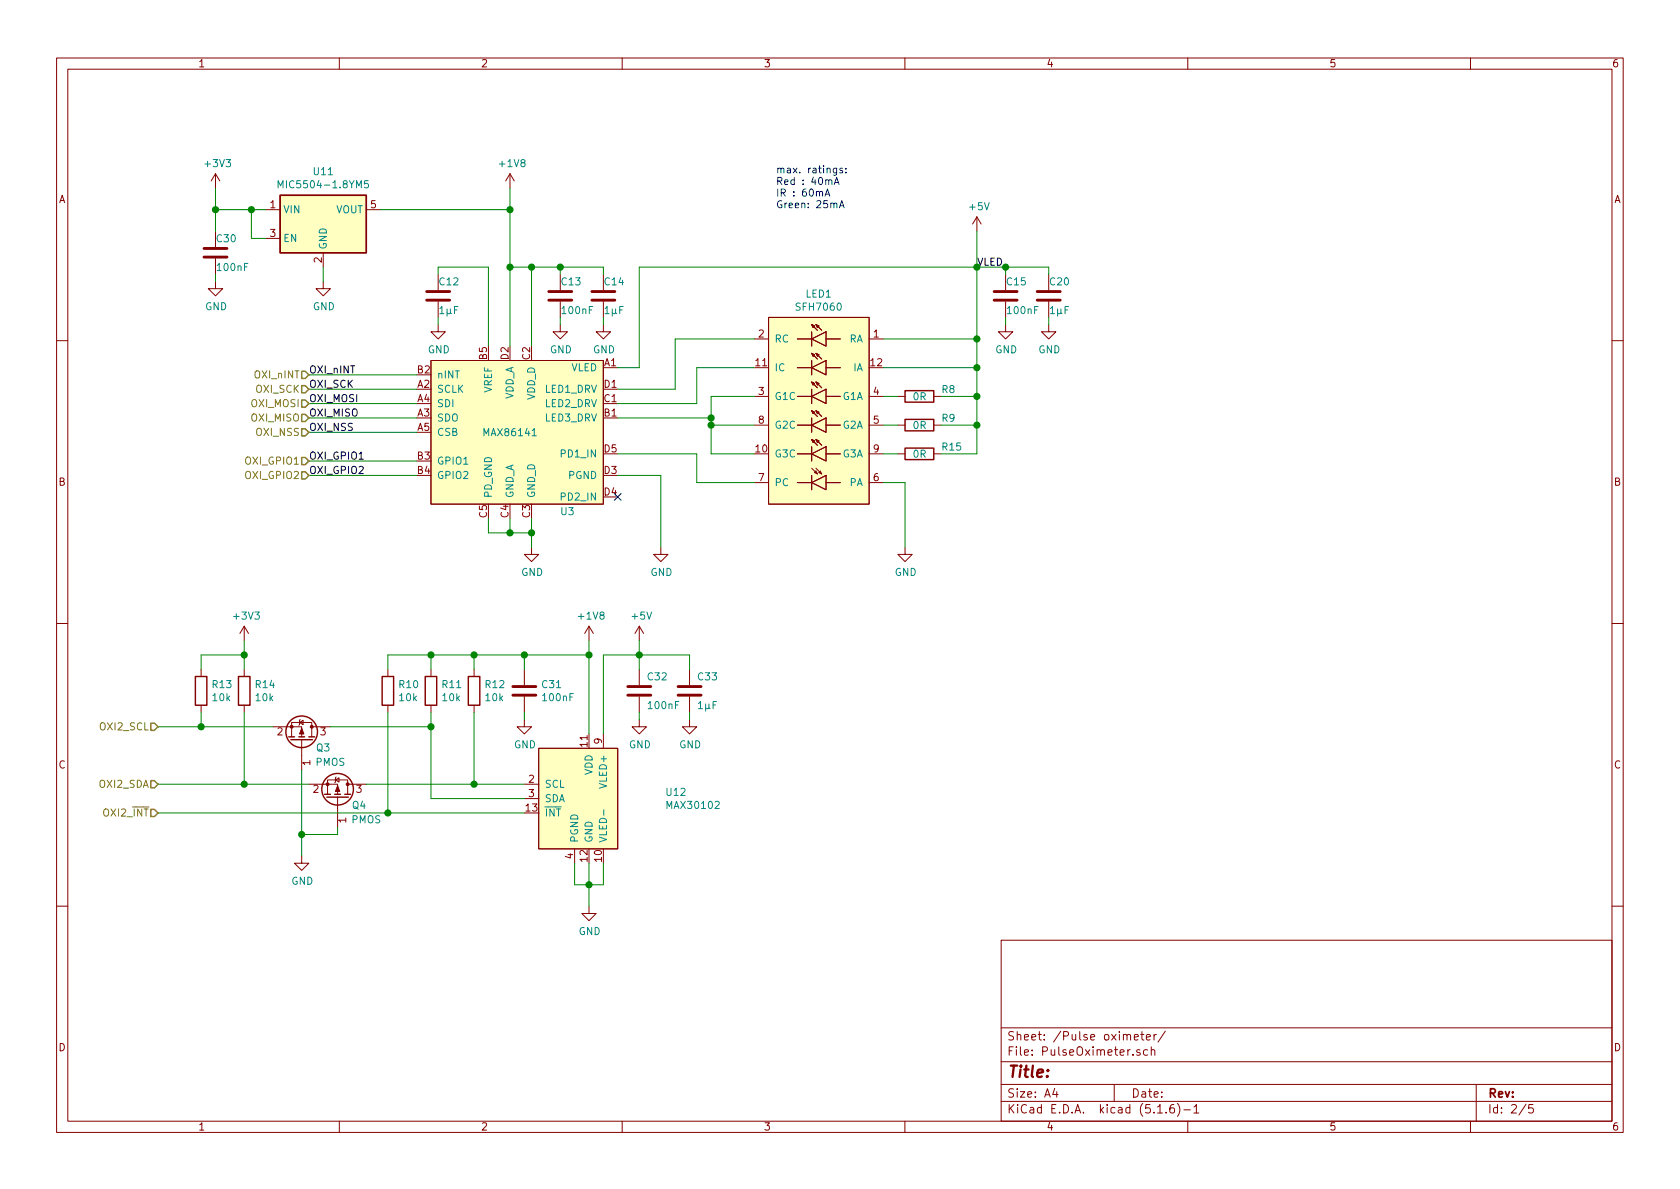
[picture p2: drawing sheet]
EESchema Schematic File Version 4
EELAYER 30 0
EELAYER END
$Descr A4 11693 8268
encoding utf-8
Sheet 2 5
Title ""
Date ""
Rev ""
Comp ""
Comment1 ""
Comment2 ""
Comment3 ""
Comment4 ""
$EndDescr
Wire Wire Line
	6300 3350 6150 3350
Wire Wire Line
	6150 2550 6800 2550
Wire Wire Line
	6800 2550 6800 2350
Wire Wire Line
	6150 2350 6800 2350
Connection ~ 6800 2350
Wire Wire Line
	4300 3300 4600 3300
Wire Wire Line
	6300 3800 6300 3350
Wire Wire Line
	4300 2550 4450 2550
Wire Wire Line
	4450 2550 4450 1850
Wire Wire Line
	4450 1850 6800 1850
$Comp
L power:GND #PWR?
U 1 1
P 3700 3800
AR Path="/60A97627" Ref="#PWR?"  Part="1" 
AR Path="/60A8B212/60A97627" Ref="#PWR0124"  Part="1" 
F 0 "#PWR0124" H 3700 3550 50  0001 C CNN
F 1 "GND" H 3705 3627 50  0000 C CNN
F 2 "" H 3700 3800 50  0001 C CNN
F 3 "" H 3700 3800 50  0001 C CNN
	1    3700 3800
	1    0    0    -1  
$EndComp
Wire Wire Line
	3400 3600 3400 3700
Wire Wire Line
	3400 3700 3550 3700
Wire Wire Line
	3700 3700 3700 3600
Wire Wire Line
	3550 3600 3550 3700
Connection ~ 3550 3700
Wire Wire Line
	3550 3700 3700 3700
Wire Wire Line
	3700 3800 3700 3700
Connection ~ 3700 3700
Wire Wire Line
	3700 1850 3550 1850
Wire Wire Line
	3550 1850 3550 2400
$Comp
L Device:C C?
U 1 1
P 3050 2050
AR Path="/60A97637" Ref="C?"  Part="1" 
AR Path="/60A8B212/60A97637" Ref="C12"  Part="1" 
F 0 "C12" H 3050 2150 50  0000 L CNN
F 1 "1µF" H 3050 1950 50  0000 L CNN
F 2 "Capacitor_SMD:C_0603_1608Metric" H 3088 1900 50  0001 C CNN
F 3 "~" H 3050 2050 50  0001 C CNN
	1    3050 2050
	1    0    0    -1  
$EndComp
Wire Wire Line
	3400 2400 3400 1850
Wire Wire Line
	3400 1850 3050 1850
Wire Wire Line
	3050 1850 3050 1900
$Comp
L power:GND #PWR?
U 1 1
P 3050 2250
AR Path="/60A97640" Ref="#PWR?"  Part="1" 
AR Path="/60A8B212/60A97640" Ref="#PWR0125"  Part="1" 
F 0 "#PWR0125" H 3050 2000 50  0001 C CNN
F 1 "GND" H 3055 2077 50  0000 C CNN
F 2 "" H 3050 2250 50  0001 C CNN
F 3 "" H 3050 2250 50  0001 C CNN
	1    3050 2250
	1    0    0    -1  
$EndComp
Wire Wire Line
	3050 2200 3050 2250
$Comp
L Device:C C?
U 1 1
P 3900 2050
AR Path="/60A97647" Ref="C?"  Part="1" 
AR Path="/60A8B212/60A97647" Ref="C13"  Part="1" 
F 0 "C13" H 3900 2150 50  0000 L CNN
F 1 "100nF" H 3900 1950 50  0000 L CNN
F 2 "Capacitor_SMD:C_0402_1005Metric" H 3938 1900 50  0001 C CNN
F 3 "~" H 3900 2050 50  0001 C CNN
	1    3900 2050
	1    0    0    -1  
$EndComp
$Comp
L power:GND #PWR?
U 1 1
P 3900 2250
AR Path="/60A9764D" Ref="#PWR?"  Part="1" 
AR Path="/60A8B212/60A9764D" Ref="#PWR0126"  Part="1" 
F 0 "#PWR0126" H 3900 2000 50  0001 C CNN
F 1 "GND" H 3905 2077 50  0000 C CNN
F 2 "" H 3900 2250 50  0001 C CNN
F 3 "" H 3900 2250 50  0001 C CNN
	1    3900 2250
	1    0    0    -1  
$EndComp
Wire Wire Line
	3900 2200 3900 2250
Wire Wire Line
	3700 1850 3700 2400
Wire Wire Line
	3700 1850 3900 1850
Connection ~ 3700 1850
Wire Wire Line
	3900 1900 3900 1850
$Comp
L power:GND #PWR?
U 1 1
P 4600 3800
AR Path="/60A9767A" Ref="#PWR?"  Part="1" 
AR Path="/60A8B212/60A9767A" Ref="#PWR0129"  Part="1" 
F 0 "#PWR0129" H 4600 3550 50  0001 C CNN
F 1 "GND" H 4605 3627 50  0000 C CNN
F 2 "" H 4600 3800 50  0001 C CNN
F 3 "" H 4600 3800 50  0001 C CNN
	1    4600 3800
	1    0    0    -1  
$EndComp
Wire Wire Line
	4600 3300 4600 3800
$Comp
L power:GND #PWR?
U 1 1
P 6300 3800
AR Path="/60A97681" Ref="#PWR?"  Part="1" 
AR Path="/60A8B212/60A97681" Ref="#PWR0130"  Part="1" 
F 0 "#PWR0130" H 6300 3550 50  0001 C CNN
F 1 "GND" H 6305 3627 50  0000 C CNN
F 2 "" H 6300 3800 50  0001 C CNN
F 3 "" H 6300 3800 50  0001 C CNN
	1    6300 3800
	1    0    0    -1  
$EndComp
Wire Wire Line
	2900 2600 2150 2600
Wire Wire Line
	2900 2700 2150 2700
Wire Wire Line
	2900 2800 2150 2800
Wire Wire Line
	2900 2900 2150 2900
Wire Wire Line
	2900 3000 2150 3000
Wire Wire Line
	2900 3200 2150 3200
Wire Wire Line
	2900 3300 2150 3300
Text Label 2150 2600 0    50   ~ 0
OXI_nINT
Text Label 2150 2700 0    50   ~ 0
OXI_SCK
Text Label 2150 2800 0    50   ~ 0
OXI_MOSI
Text Label 2150 2900 0    50   ~ 0
OXI_MISO
Text Label 2150 3000 0    50   ~ 0
OXI_NSS
Text Label 2150 3200 0    50   ~ 0
OXI_GPIO1
Text Label 2150 3300 0    50   ~ 0
OXI_GPIO2
Text HLabel 2150 2600 0    50   Input ~ 0
OXI_nINT
Text HLabel 2150 2700 0    50   Input ~ 0
OXI_SCK
Text HLabel 2150 2800 0    50   Input ~ 0
OXI_MOSI
Text HLabel 2150 2900 0    50   Input ~ 0
OXI_MISO
Text HLabel 2150 3200 0    50   Input ~ 0
OXI_GPIO1
Text HLabel 2150 3300 0    50   Input ~ 0
OXI_GPIO2
Text HLabel 2150 3000 0    50   Input ~ 0
OXI_NSS
$Comp
L CustomSymbols---------------------:MAX86141 U3
U 1 1
P 3550 3000
F 0 "U3" H 3950 2450 50  0000 C CNN
F 1 "MAX86141" H 3550 3000 50  0000 C CNN
F 2 "CustomFootprints:WLCSP-20_1.994x1.609mm_Layout5x4_P0.4mm_Modell" H 3250 2700 50  0001 C CNN
F 3 "" H 3250 2700 50  0001 C CNN
	1    3550 3000
	1    0    0    -1  
$EndComp
Wire Wire Line
	4950 2950 5250 2950
$Comp
L Device:C C?
U 1 1
P 4200 2050
AR Path="/60C20312" Ref="C?"  Part="1" 
AR Path="/60A8B212/60C20312" Ref="C14"  Part="1" 
F 0 "C14" H 4200 2150 50  0000 L CNN
F 1 "1µF" H 4200 1950 50  0000 L CNN
F 2 "Capacitor_SMD:C_0603_1608Metric" H 4238 1900 50  0001 C CNN
F 3 "~" H 4200 2050 50  0001 C CNN
	1    4200 2050
	1    0    0    -1  
$EndComp
$Comp
L power:GND #PWR?
U 1 1
P 4200 2250
AR Path="/60C2031C" Ref="#PWR?"  Part="1" 
AR Path="/60A8B212/60C2031C" Ref="#PWR0127"  Part="1" 
F 0 "#PWR0127" H 4200 2000 50  0001 C CNN
F 1 "GND" H 4205 2077 50  0000 C CNN
F 2 "" H 4200 2250 50  0001 C CNN
F 3 "" H 4200 2250 50  0001 C CNN
	1    4200 2250
	1    0    0    -1  
$EndComp
Wire Wire Line
	4200 2200 4200 2250
Wire Wire Line
	4200 1900 4200 1850
Wire Wire Line
	4200 1850 3900 1850
Connection ~ 3900 1850
$Comp
L Device:C C?
U 1 1
P 7000 2050
AR Path="/60C26F83" Ref="C?"  Part="1" 
AR Path="/60A8B212/60C26F83" Ref="C15"  Part="1" 
F 0 "C15" H 7000 2150 50  0000 L CNN
F 1 "100nF" H 7000 1950 50  0000 L CNN
F 2 "Capacitor_SMD:C_0402_1005Metric" H 7038 1900 50  0001 C CNN
F 3 "~" H 7000 2050 50  0001 C CNN
	1    7000 2050
	1    0    0    -1  
$EndComp
$Comp
L power:GND #PWR?
U 1 1
P 7000 2250
AR Path="/60C26F8D" Ref="#PWR?"  Part="1" 
AR Path="/60A8B212/60C26F8D" Ref="#PWR0128"  Part="1" 
F 0 "#PWR0128" H 7000 2000 50  0001 C CNN
F 1 "GND" H 7005 2077 50  0000 C CNN
F 2 "" H 7000 2250 50  0001 C CNN
F 3 "" H 7000 2250 50  0001 C CNN
	1    7000 2250
	1    0    0    -1  
$EndComp
Wire Wire Line
	7000 2200 7000 2250
Wire Wire Line
	6800 1850 7000 1850
Wire Wire Line
	7000 1900 7000 1850
$Comp
L Device:C C?
U 1 1
P 7300 2050
AR Path="/60C26F9A" Ref="C?"  Part="1" 
AR Path="/60A8B212/60C26F9A" Ref="C20"  Part="1" 
F 0 "C20" H 7300 2150 50  0000 L CNN
F 1 "1µF" H 7300 1950 50  0000 L CNN
F 2 "Capacitor_SMD:C_0603_1608Metric" H 7338 1900 50  0001 C CNN
F 3 "~" H 7300 2050 50  0001 C CNN
	1    7300 2050
	1    0    0    -1  
$EndComp
$Comp
L power:GND #PWR?
U 1 1
P 7300 2250
AR Path="/60C26FA4" Ref="#PWR?"  Part="1" 
AR Path="/60A8B212/60C26FA4" Ref="#PWR0140"  Part="1" 
F 0 "#PWR0140" H 7300 2000 50  0001 C CNN
F 1 "GND" H 7305 2077 50  0000 C CNN
F 2 "" H 7300 2250 50  0001 C CNN
F 3 "" H 7300 2250 50  0001 C CNN
	1    7300 2250
	1    0    0    -1  
$EndComp
Wire Wire Line
	7300 2200 7300 2250
Wire Wire Line
	7300 1900 7300 1850
Wire Wire Line
	7300 1850 7000 1850
Connection ~ 7000 1850
Connection ~ 6800 1850
Wire Wire Line
	6800 1850 6800 2350
Text Label 6800 1850 0    50   ~ 0
VLED
$Comp
L power:+1V8 #PWR0163
U 1 1
P 3550 1300
F 0 "#PWR0163" H 3550 1150 50  0001 C CNN
F 1 "+1V8" H 3565 1473 50  0000 C CNN
F 2 "" H 3550 1300 50  0001 C CNN
F 3 "" H 3550 1300 50  0001 C CNN
	1    3550 1300
	1    0    0    -1  
$EndComp
Connection ~ 3550 1850
$Comp
L Regulator_Linear:MIC5504-1.8YM5 U11
U 1 1
P 2250 1550
F 0 "U11" H 2250 1917 50  0000 C CNN
F 1 "MIC5504-1.8YM5" H 2250 1826 50  0000 C CNN
F 2 "Package_TO_SOT_SMD:SOT-23-5" H 2250 1150 50  0001 C CNN
F 3 "http://ww1.microchip.com/downloads/en/DeviceDoc/MIC550X.pdf" H 2000 1800 50  0001 C CNN
	1    2250 1550
	1    0    0    -1  
$EndComp
Wire Wire Line
	2650 1450 3550 1450
Wire Wire Line
	3550 1450 3550 1850
Connection ~ 3550 1450
Wire Wire Line
	3550 1300 3550 1450
$Comp
L power:GND #PWR?
U 1 1
P 2250 1950
AR Path="/6088C864" Ref="#PWR?"  Part="1" 
AR Path="/60A8B212/6088C864" Ref="#PWR0164"  Part="1" 
F 0 "#PWR0164" H 2250 1700 50  0001 C CNN
F 1 "GND" H 2255 1777 50  0000 C CNN
F 2 "" H 2250 1950 50  0001 C CNN
F 3 "" H 2250 1950 50  0001 C CNN
	1    2250 1950
	1    0    0    -1  
$EndComp
Wire Wire Line
	2250 1950 2250 1850
$Comp
L Device:C C?
U 1 1
P 1500 1750
AR Path="/6089041B" Ref="C?"  Part="1" 
AR Path="/60A8B212/6089041B" Ref="C30"  Part="1" 
F 0 "C30" H 1500 1850 50  0000 L CNN
F 1 "100nF" H 1500 1650 50  0000 L CNN
F 2 "Capacitor_SMD:C_0402_1005Metric" H 1538 1600 50  0001 C CNN
F 3 "~" H 1500 1750 50  0001 C CNN
	1    1500 1750
	1    0    0    -1  
$EndComp
$Comp
L power:GND #PWR?
U 1 1
P 1500 1950
AR Path="/60890425" Ref="#PWR?"  Part="1" 
AR Path="/60A8B212/60890425" Ref="#PWR0165"  Part="1" 
F 0 "#PWR0165" H 1500 1700 50  0001 C CNN
F 1 "GND" H 1505 1777 50  0000 C CNN
F 2 "" H 1500 1950 50  0001 C CNN
F 3 "" H 1500 1950 50  0001 C CNN
	1    1500 1950
	1    0    0    -1  
$EndComp
Wire Wire Line
	1500 1900 1500 1950
Wire Wire Line
	1850 1650 1750 1650
Wire Wire Line
	1750 1650 1750 1450
Wire Wire Line
	1750 1450 1850 1450
Wire Wire Line
	1750 1450 1500 1450
Wire Wire Line
	1500 1450 1500 1600
Connection ~ 1750 1450
Wire Wire Line
	1500 1450 1500 1300
Connection ~ 1500 1450
$Comp
L power:+3V3 #PWR0166
U 1 1
P 1500 1300
F 0 "#PWR0166" H 1500 1150 50  0001 C CNN
F 1 "+3V3" H 1515 1473 50  0000 C CNN
F 2 "" H 1500 1300 50  0001 C CNN
F 3 "" H 1500 1300 50  0001 C CNN
	1    1500 1300
	1    0    0    -1  
$EndComp
Text Notes 5400 1450 0    50   ~ 0
max. ratings:\nRed : 40mA\nIR : 60mA\nGreen: 25mA
Wire Wire Line
	6800 1600 6800 1850
Text HLabel 1100 5050 0    50   Input ~ 0
OXI2_SCL
Text HLabel 1100 5450 0    50   Input ~ 0
OXI2_SDA
Text HLabel 1100 5650 0    50   Input ~ 0
OXI2_~INT
Wire Wire Line
	3300 5450 3650 5450
Wire Wire Line
	4000 6000 4000 6150
Wire Wire Line
	4000 6150 4100 6150
Wire Wire Line
	4200 6150 4200 6000
Wire Wire Line
	4100 6000 4100 6150
Connection ~ 4100 6150
Wire Wire Line
	4100 6150 4200 6150
$Comp
L power:GND #PWR0162
U 1 1
P 4100 6300
F 0 "#PWR0162" H 4100 6050 50  0001 C CNN
F 1 "GND" H 4105 6127 50  0000 C CNN
F 2 "" H 4100 6300 50  0001 C CNN
F 3 "" H 4100 6300 50  0001 C CNN
	1    4100 6300
	1    0    0    -1  
$EndComp
Wire Wire Line
	4100 6300 4100 6150
$Comp
L Device:R R11
U 1 1
P 3000 4800
F 0 "R11" H 3070 4846 50  0000 L CNN
F 1 "10k" H 3070 4755 50  0000 L CNN
F 2 "Resistor_SMD:R_0402_1005Metric" V 2930 4800 50  0001 C CNN
F 3 "~" H 3000 4800 50  0001 C CNN
	1    3000 4800
	1    0    0    -1  
$EndComp
$Comp
L Device:R R12
U 1 1
P 3300 4800
F 0 "R12" H 3370 4846 50  0000 L CNN
F 1 "10k" H 3370 4755 50  0000 L CNN
F 2 "Resistor_SMD:R_0402_1005Metric" V 3230 4800 50  0001 C CNN
F 3 "~" H 3300 4800 50  0001 C CNN
	1    3300 4800
	1    0    0    -1  
$EndComp
Wire Wire Line
	3300 4950 3300 5450
Wire Wire Line
	3000 4950 3000 5050
Wire Wire Line
	3000 5550 3650 5550
$Comp
L Device:R R10
U 1 1
P 2700 4800
F 0 "R10" H 2770 4846 50  0000 L CNN
F 1 "10k" H 2770 4755 50  0000 L CNN
F 2 "Resistor_SMD:R_0402_1005Metric" V 2630 4800 50  0001 C CNN
F 3 "~" H 2700 4800 50  0001 C CNN
	1    2700 4800
	1    0    0    -1  
$EndComp
Wire Wire Line
	2700 4950 2700 5650
Wire Wire Line
	2700 5650 3650 5650
Wire Wire Line
	2700 4650 2700 4550
Wire Wire Line
	3300 4550 3300 4650
Wire Wire Line
	3000 4650 3000 4550
Wire Wire Line
	2700 4550 3000 4550
Connection ~ 3000 4550
Wire Wire Line
	3000 4550 3300 4550
$Comp
L Device:Q_PMOS_GSD Q4
U 1 1
P 2350 5550
F 0 "Q4" V 2300 5700 50  0000 C CNN
F 1 "PMOS" V 2200 5750 50  0000 C CNN
F 2 "Package_TO_SOT_SMD:SOT-23" H 2550 5650 50  0001 C CNN
F 3 "~" H 2350 5550 50  0001 C CNN
	1    2350 5550
	0    1    -1   0   
$EndComp
$Comp
L Device:Q_PMOS_GSD Q3
U 1 1
P 2100 5150
F 0 "Q3" V 2050 5300 50  0000 C CNN
F 1 "PMOS" V 1950 5350 50  0000 C CNN
F 2 "Package_TO_SOT_SMD:SOT-23" H 2300 5250 50  0001 C CNN
F 3 "~" H 2100 5150 50  0001 C CNN
	1    2100 5150
	0    1    -1   0   
$EndComp
Wire Wire Line
	2100 5350 2100 5800
Wire Wire Line
	2100 5800 2350 5800
Wire Wire Line
	2350 5800 2350 5750
Wire Wire Line
	2300 5050 3000 5050
Connection ~ 3000 5050
Wire Wire Line
	3000 5050 3000 5550
Wire Wire Line
	2550 5450 3300 5450
Connection ~ 3300 5450
Wire Wire Line
	1100 5450 1700 5450
Wire Wire Line
	1900 5050 1400 5050
Wire Wire Line
	1100 5650 2700 5650
Connection ~ 2700 5650
$Comp
L power:GND #PWR0167
U 1 1
P 2100 5950
F 0 "#PWR0167" H 2100 5700 50  0001 C CNN
F 1 "GND" H 2105 5777 50  0000 C CNN
F 2 "" H 2100 5950 50  0001 C CNN
F 3 "" H 2100 5950 50  0001 C CNN
	1    2100 5950
	1    0    0    -1  
$EndComp
Wire Wire Line
	2100 5950 2100 5800
Connection ~ 2100 5800
Wire Wire Line
	4100 5100 4100 4550
Wire Wire Line
	4100 4550 3650 4550
Connection ~ 3300 4550
$Comp
L Device:C C31
U 1 1
P 3650 4800
F 0 "C31" H 3765 4846 50  0000 L CNN
F 1 "100nF" H 3765 4755 50  0000 L CNN
F 2 "Capacitor_SMD:C_0402_1005Metric" H 3688 4650 50  0001 C CNN
F 3 "~" H 3650 4800 50  0001 C CNN
	1    3650 4800
	1    0    0    -1  
$EndComp
$Comp
L Device:C C32
U 1 1
P 4450 4800
F 0 "C32" H 4500 4900 50  0000 L CNN
F 1 "100nF" H 4500 4700 50  0000 L CNN
F 2 "Capacitor_SMD:C_0402_1005Metric" H 4488 4650 50  0001 C CNN
F 3 "~" H 4450 4800 50  0001 C CNN
	1    4450 4800
	1    0    0    -1  
$EndComp
$Comp
L Device:C C33
U 1 1
P 4800 4800
F 0 "C33" H 4850 4900 50  0000 L CNN
F 1 "1µF" H 4850 4700 50  0000 L CNN
F 2 "Capacitor_SMD:C_0603_1608Metric" H 4838 4650 50  0001 C CNN
F 3 "~" H 4800 4800 50  0001 C CNN
	1    4800 4800
	1    0    0    -1  
$EndComp
Wire Wire Line
	4200 5100 4200 4550
Wire Wire Line
	4200 4550 4450 4550
Wire Wire Line
	4800 4550 4800 4650
Wire Wire Line
	4450 4650 4450 4550
Connection ~ 4450 4550
Wire Wire Line
	4450 4550 4800 4550
Wire Wire Line
	3650 4550 3650 4650
Connection ~ 3650 4550
Wire Wire Line
	3650 4550 3300 4550
Wire Wire Line
	4450 4950 4450 5000
Wire Wire Line
	4800 4950 4800 5000
Wire Wire Line
	3650 4950 3650 5000
$Comp
L power:GND #PWR0169
U 1 1
P 4450 5000
F 0 "#PWR0169" H 4450 4750 50  0001 C CNN
F 1 "GND" H 4455 4827 50  0000 C CNN
F 2 "" H 4450 5000 50  0001 C CNN
F 3 "" H 4450 5000 50  0001 C CNN
	1    4450 5000
	1    0    0    -1  
$EndComp
$Comp
L power:GND #PWR0170
U 1 1
P 4800 5000
F 0 "#PWR0170" H 4800 4750 50  0001 C CNN
F 1 "GND" H 4805 4827 50  0000 C CNN
F 2 "" H 4800 5000 50  0001 C CNN
F 3 "" H 4800 5000 50  0001 C CNN
	1    4800 5000
	1    0    0    -1  
$EndComp
$Comp
L power:GND #PWR0171
U 1 1
P 3650 5000
F 0 "#PWR0171" H 3650 4750 50  0001 C CNN
F 1 "GND" H 3655 4827 50  0000 C CNN
F 2 "" H 3650 5000 50  0001 C CNN
F 3 "" H 3650 5000 50  0001 C CNN
	1    3650 5000
	1    0    0    -1  
$EndComp
$Comp
L power:+1V8 #PWR0172
U 1 1
P 4100 4450
F 0 "#PWR0172" H 4100 4300 50  0001 C CNN
F 1 "+1V8" H 4115 4623 50  0000 C CNN
F 2 "" H 4100 4450 50  0001 C CNN
F 3 "" H 4100 4450 50  0001 C CNN
	1    4100 4450
	1    0    0    -1  
$EndComp
Wire Wire Line
	4100 4450 4100 4550
Connection ~ 4100 4550
$Comp
L power:+5V #PWR0173
U 1 1
P 4450 4450
F 0 "#PWR0173" H 4450 4300 50  0001 C CNN
F 1 "+5V" H 4465 4623 50  0000 C CNN
F 2 "" H 4450 4450 50  0001 C CNN
F 3 "" H 4450 4450 50  0001 C CNN
	1    4450 4450
	1    0    0    -1  
$EndComp
Wire Wire Line
	4450 4450 4450 4550
$Comp
L power:+5V #PWR0174
U 1 1
P 6800 1600
F 0 "#PWR0174" H 6800 1450 50  0001 C CNN
F 1 "+5V" H 6815 1773 50  0000 C CNN
F 2 "" H 6800 1600 50  0001 C CNN
F 3 "" H 6800 1600 50  0001 C CNN
	1    6800 1600
	1    0    0    -1  
$EndComp
$Comp
L CustomSymbols---------------------:MAX30102 U12
U 1 1
P 4100 5550
F 0 "U12" H 4628 5596 50  0000 L CNN
F 1 "MAX30102" H 4628 5505 50  0000 L CNN
F 2 "CustomFootprints:MAX30102_LGA14" H 4100 5550 50  0001 C CNN
F 3 "" H 4100 5550 50  0001 C CNN
	1    4100 5550
	1    0    0    -1  
$EndComp
$Comp
L Device:R R14
U 1 1
P 1700 4800
F 0 "R14" H 1770 4846 50  0000 L CNN
F 1 "10k" H 1770 4755 50  0000 L CNN
F 2 "Resistor_SMD:R_0402_1005Metric" V 1630 4800 50  0001 C CNN
F 3 "~" H 1700 4800 50  0001 C CNN
	1    1700 4800
	1    0    0    -1  
$EndComp
$Comp
L Device:R R13
U 1 1
P 1400 4800
F 0 "R13" H 1470 4846 50  0000 L CNN
F 1 "10k" H 1470 4755 50  0000 L CNN
F 2 "Resistor_SMD:R_0402_1005Metric" V 1330 4800 50  0001 C CNN
F 3 "~" H 1400 4800 50  0001 C CNN
	1    1400 4800
	1    0    0    -1  
$EndComp
Wire Wire Line
	1700 4950 1700 5450
Connection ~ 1700 5450
Wire Wire Line
	1700 5450 2150 5450
Wire Wire Line
	1400 4950 1400 5050
Connection ~ 1400 5050
Wire Wire Line
	1400 5050 1100 5050
Wire Wire Line
	1700 4650 1700 4550
Wire Wire Line
	1700 4550 1400 4550
Wire Wire Line
	1400 4550 1400 4650
$Comp
L power:+3V3 #PWR0175
U 1 1
P 1700 4450
F 0 "#PWR0175" H 1700 4300 50  0001 C CNN
F 1 "+3V3" H 1715 4623 50  0000 C CNN
F 2 "" H 1700 4450 50  0001 C CNN
F 3 "" H 1700 4450 50  0001 C CNN
	1    1700 4450
	1    0    0    -1  
$EndComp
Wire Wire Line
	1700 4450 1700 4550
Connection ~ 1700 4550
$Comp
L CustomSymbols---------------------:SFH7060 LED1
U 1 1
P 5700 2850
F 0 "LED1" H 5700 3665 50  0000 C CNN
F 1 "SFH7060" H 5700 3574 50  0000 C CNN
F 2 "CustomFootprints:SFH7060" H 6250 2900 50  0001 C CNN
F 3 "" H 6250 2900 50  0001 C CNN
	1    5700 2850
	-1   0    0    -1  
$EndComp
NoConn ~ 4300 3450
Wire Wire Line
	4300 3150 4850 3150
Wire Wire Line
	4850 3150 4850 3350
Wire Wire Line
	4850 3350 5250 3350
Wire Wire Line
	5250 3150 4950 3150
Wire Wire Line
	4950 3150 4950 2950
Wire Wire Line
	4300 2900 4950 2900
Wire Wire Line
	4950 2900 4950 2950
Connection ~ 4950 2950
Wire Wire Line
	5250 2750 4950 2750
Wire Wire Line
	4950 2750 4950 2900
Connection ~ 4950 2900
Wire Wire Line
	4300 2800 4850 2800
Wire Wire Line
	4850 2800 4850 2550
Wire Wire Line
	4850 2550 5250 2550
Wire Wire Line
	5250 2350 4700 2350
Wire Wire Line
	4700 2350 4700 2700
Wire Wire Line
	4700 2700 4300 2700
$Comp
L Device:R R8
U 1 1
P 6400 2750
F 0 "R8" V 6350 2900 50  0000 L CNN
F 1 "0R" V 6400 2700 50  0000 L CNN
F 2 "Resistor_SMD:R_0402_1005Metric" V 6330 2750 50  0001 C CNN
F 3 "~" H 6400 2750 50  0001 C CNN
	1    6400 2750
	0    1    1    0   
$EndComp
$Comp
L Device:R R9
U 1 1
P 6400 2950
F 0 "R9" V 6350 3100 50  0000 L CNN
F 1 "0R" V 6400 2900 50  0000 L CNN
F 2 "Resistor_SMD:R_0402_1005Metric" V 6330 2950 50  0001 C CNN
F 3 "~" H 6400 2950 50  0001 C CNN
	1    6400 2950
	0    1    1    0   
$EndComp
$Comp
L Device:R R15
U 1 1
P 6400 3150
F 0 "R15" V 6350 3300 50  0000 L CNN
F 1 "0R" V 6400 3100 50  0000 L CNN
F 2 "Resistor_SMD:R_0402_1005Metric" V 6330 3150 50  0001 C CNN
F 3 "~" H 6400 3150 50  0001 C CNN
	1    6400 3150
	0    1    1    0   
$EndComp
Wire Wire Line
	6250 3150 6150 3150
Wire Wire Line
	6150 2950 6250 2950
Wire Wire Line
	6250 2750 6150 2750
Wire Wire Line
	6550 3150 6800 3150
Wire Wire Line
	6800 3150 6800 2950
Connection ~ 6800 2550
Wire Wire Line
	6550 2750 6800 2750
Connection ~ 6800 2750
Wire Wire Line
	6800 2750 6800 2550
Wire Wire Line
	6550 2950 6800 2950
Connection ~ 6800 2950
Wire Wire Line
	6800 2950 6800 2750
$EndSCHEMATC
